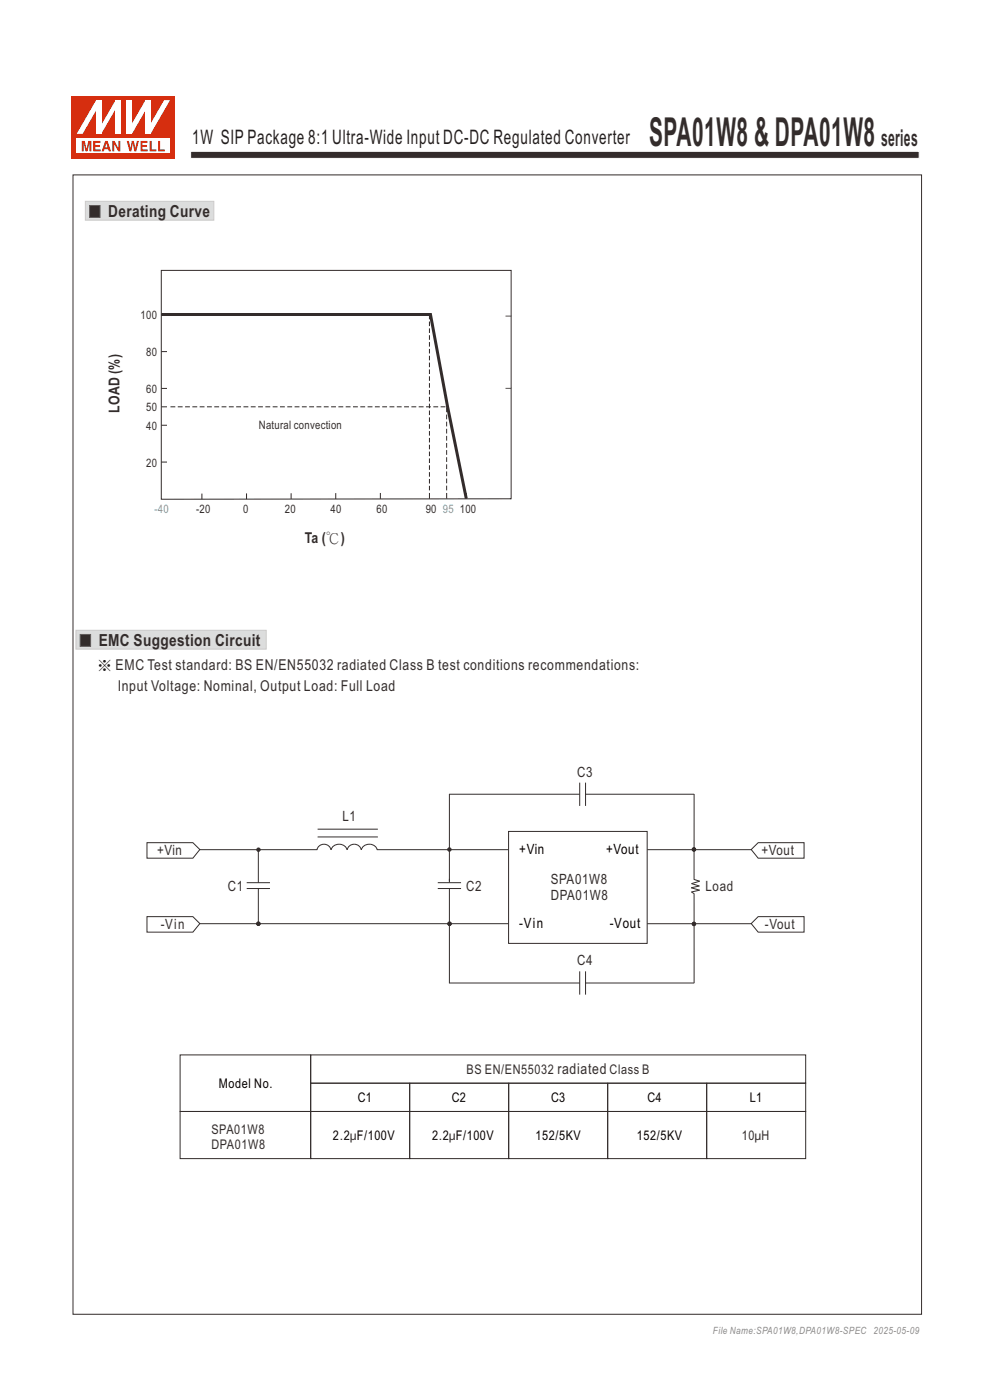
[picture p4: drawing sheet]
<svg xmlns="http://www.w3.org/2000/svg" width="210mm" height="297mm" viewBox="0 0 210 297" stroke-linecap="round" stroke-linejoin="round" font-family="sans-serif">
<path d="M40.4 32.1h154.6v1.5h-154.6z" fill-rule="evenodd" fill="#332c2b" stroke="#fefefe" stroke-width=".21"/>
<path d="M15.2 20.4h22v13.2h-22z" fill-rule="evenodd" fill="#d62e0f"/>
<path d="M16.3 29.4h19.8v3.1h-19.8z" fill-rule="evenodd" fill="#fefefe"/>
<g fill="#d62e0f">
<path d="M26.9 29.9h.4l.4 1.6 .3-1.6h.4l.3 1.6 .3-1.6h.5l-.6 2.2h-.4l-.3-1.7-.3 1.7h-.4z" fill-rule="evenodd"/>
<path d="M29.8 29.9h1.5v.4h-1.1v.5h1v.3h-1v.6h1.1v.4h-1.5z" fill-rule="evenodd"/>
<path d="M31.7 29.9h.5v1.8h1v.4h-1.5z" fill-rule="evenodd"/>
<path d="M33.5 29.9h.5v1.8h1v.4h-1.5z" fill-rule="evenodd"/>
<path d="M17.3 29.9h.7l.4 1.7 .3-1.7h.7v2.2h-.4v-1.8l-.4 1.8h-.5l-.4-1.8v1.8h-.4z" fill-rule="evenodd"/>
<path d="M19.8 29.9h1.5v.4h-1.1v.5h1v.3h-1v.6h1.2v.4h-1.6z" fill-rule="evenodd"/>
<path d="M22.6 30.4l.2 .9h-.5zM22.3 29.9l-.7 2.2h.4l.2-.4h.7l.2 .4h.5l-.8-2.2z" fill-rule="evenodd"/>
<path d="M23.8 29.9h.5l.8 1.5v-1.5h.4v2.2h-.4l-.9-1.6v1.6h-.4z" fill-rule="evenodd"/>
</g>
<g fill="#fff">
<path d="M24.5 21.3h1.1v7.1h-1.1z" fill-rule="evenodd"/>
<path d="M24.5 21.3h1.1l-4.1 7.1h-1.1z" fill-rule="evenodd"/>
<path d="M20.4 21.3h1.1v7.1h-1.1z" fill-rule="evenodd"/>
<path d="M20.4 21.3h1.1v.3l-4 6.8h-1.2z" fill-rule="evenodd"/>
<path d="M30.8 21.3h1.1v7.1h-1.1z" fill-rule="evenodd"/>
<path d="M34.8 21.3h1.3l-4.2 7.1h-1v-.3z" fill-rule="evenodd"/>
<path d="M26.9 21.3h1.1v7.1h-1.1z" fill-rule="evenodd"/>
<path d="M30.8 21.3h1.1v.2l-3.9 6.9h-1.1v-.3z" fill-rule="evenodd"/>
</g>
<path d="M18.1 42.7h27.3v4h-27.3z" fill-rule="evenodd" fill="#dcdddd" stroke="#c9caca" stroke-width=".21"/>
<path d="M19 43.6h2.2v2.5h-2.2z" fill-rule="evenodd" fill="#332c2b" stroke="#5f5d5d" stroke-width=".21"/>
<g fill="none" stroke="#332c2b" stroke-width=".21">
<path d="M31.2 178.8h9.7l1.5 1.4-1.5 1.9h-9.7zM67.4 177.6h12.8M67.4 175.9h12.8M95.3 168.5h27.7M95.3 168.5v18.7M107.9 176.4h29.4v23.7h-29.4zM123 166v5M124.2 168.5h23M124.2 166v5M147.2 168.4v18.2M31.2 194.5h9.7l1.5 1.4-1.5 1.8h-9.7zM42.3 196h65.6"/>
<path d="M42.4 180.3h24.9M52.3 187.3h5M52.3 188.5h5M54.8 180.3v7M54.8 188.5v7.5M67.2 180.3a1.52 1.52 0 0 1 1.5-1.2 1.52 1.52 0 0 1 1.5 1.2M70.2 180.3a1.78 1.78 0 0 1 1.7-1.2 1.78 1.78 0 0 1 1.7 1.2M73.6 180.3a1.52 1.52 0 0 1 1.5-1.2 1.52 1.52 0 0 1 1.5 1.2M76.7 180.3a1.77 1.77 0 0 1 1.6-1.2 1.77 1.77 0 0 1 1.7 1.2M80 180.3h27.9M92.9 187.3h4.9M92.9 188.5h4.9"/>
<path d="M95.3 188.5v20.1M137.3 196h22M137.3 180.3h22M146.6 188.3l1.8 .6M147.2 186.6l1.2 .3-1.7 .6 1.7 .5-1.8 .3M147.2 189.5v19.1M148.4 188.8l-1.7 .4 .5 .4M159.3 180.2l1.5-1.4h9.8v3.3h-9.8zM159.3 195.9l1.5-1.4h9.8v3.2h-9.8zM95.3 208.5h27.7M123 206.1v4.9M124.2 208.5h23"/>
<path d="M124.2 206.1v4.9M38.2 223.8h27.7v12h-27.7zM38.2 235.8h27.7v10h-27.7zM65.9 229.8h21v6h-21zM65.9 235.8h21v10h-21zM65.9 223.8h105v6h-105zM86.9 235.8h21v10h-21zM86.9 229.8h21v6h-21zM107.9 229.8h21v6h-21zM107.9 235.8h21v10h-21zM128.9 235.8h21v10h-21zM128.9 229.8h21v6h-21z"/>
<path d="M149.9 235.8h21v10h-21zM149.9 229.8h21v6h-21z"/>
</g>
<g fill="#332c2b" stroke="#332c2b" stroke-width=".21">
<circle cx="95.4" cy="196" r=".36"/>
<circle cx="147.2" cy="180.2" r=".36"/>
<circle cx="147.2" cy="196" r=".36"/>
<circle cx="54.8" cy="196" r=".36"/>
<circle cx="54.8" cy="180.3" r=".36"/>
<circle cx="95.3" cy="180.2" r=".36"/>
</g>
<path d="M16.1 133.7h40.4v4h-40.4z" fill-rule="evenodd" fill="#dcdddd" stroke="#c9caca" stroke-width=".21"/>
<path d="M17 134.6h2.2v2.5h-2.2z" fill-rule="evenodd" fill="#332c2b" stroke="#5f5d5d" stroke-width=".21"/>
<g fill="none" stroke="#332c2b" stroke-width=".21">
<path d="M34.2 74.6h1.2M34.2 66.8h1.2M107.2 67.1h1.2M34.2 82.4h1.2M34.2 86.3h1.2M34.2 90.2h1.2M34.2 98h1.2M107.2 82.4h1.2M42.8 104.7v1.2M52.3 104.7v1.2M61.8 104.6v1.2M71.2 104.6v1.3"/>
<path d="M80.7 104.6v1.2M91.1 104.6v1.2M94.7 104.6v1.2M98.9 104.6v1.2M108.4 105.8l-74.2 .1v-48.5h74.2v48.5"/>
</g>
<path d="M36.2 86.3h58.9M91.1 104v-37.2M94.7 104v-18" fill="none" stroke="#332c2b" stroke-width=".21" stroke-dasharray="1 .5" stroke-linecap="butt"/>
<path d="M34.2 66.7h57.1l3.6 19.6 4 19.5" fill="none" stroke="#332c2b" stroke-width=".63" stroke-linecap="butt"/>
<path d="M15.5 37.1h180v241.7h-180z" fill="none" stroke="#332c2b" stroke-width=".21"/>
<text font-size="8.5" fill="#332c2b" x="137.7" y="31">SPA01W8 &amp; DPA01W8</text>
<text font-size="4.9" fill="#332c2b" x="186.9" y="31">series</text>
<text font-size="4.2" fill="#231f20" x="40.8" y="30.6">1W SIP Package 8:1 Ultra-Wide Input DC-DC Regulated Converter</text>
<g font-size="3.5" fill="#332c2b">
<text x="22.9" y="46.1">Derating Curve</text>
<text x="20.9" y="137.1">EMC Suggestion Circuit</text>
</g>
<g font-size="3.2" fill="#332c2b">
<text x="25.4" y="87.7" transform="rotate(-90 25.4 87.7)">LOAD (%)</text>
<text x="64.6" y="115.1">Ta (℃)</text>
<text x="25" y="146.5">Input Voltage: Nominal, Output Load: Full Load</text>
</g>
<text font-size="3.2" x="20.6" y="142.2">※ EMC Test standard: BS EN/EN55032 radiated Class B test conditions recommendations:</text>
<g font-size="3" fill="#332c2b">
<text x="122.4" y="164.7">C3</text>
<text x="72.6" y="174.3">L1</text>
<text x="33.3" y="181.3">+Vin</text>
<text x="161.5" y="181.3">+Vout</text>
<text x="48.3" y="189">C1</text>
<text x="98.9" y="189">C2</text>
<text x="116.8" y="191">DPA01W8</text>
<text x="116.8" y="187.6">SPA01W8</text>
<text x="149.7" y="189">Load</text>
<text x="34.1" y="197">-Vin</text>
<text x="162.3" y="197">-Vout</text>
<text x="122.4" y="204.7">C4</text>
</g>
<g font-size="3">
<text x="110.1" y="181.2">+Vin</text>
<text x="128.6" y="181.2">+Vout</text>
<text x="110.1" y="196.9">-Vin</text>
<text x="129.4" y="196.9">-Vout</text>
</g>
<g font-size="2.8" fill="#332c2b">
<text x="99" y="227.8">BS EN/EN55032 radiated Class B</text>
<text x="44.8" y="243.7">DPA01W8</text>
<text x="44.8" y="240.5">SPA01W8</text>
<text x="157.3" y="241.8">10μH</text>
</g>
<g font-size="2.8">
<text x="46.4" y="230.8">Model No.</text>
<text x="75.9" y="233.8">C1</text>
<text x="95.9" y="233.8">C2</text>
<text x="116.9" y="233.8">C3</text>
<text x="137.4" y="233.8">C4</text>
<text x="159.1" y="233.8">L1</text>
<text x="70.6" y="241.8">2.2μF/100V</text>
<text x="91.6" y="241.8">2.2μF/100V</text>
<text x="113.6" y="241.8">152/5KV</text>
<text x="135.1" y="241.8">152/5KV</text>
</g>
<g font-size="2.5" fill="#332c2b">
<text x="29.8" y="67.8">100</text>
<text x="31" y="75.6">80</text>
<text x="31" y="83.4">60</text>
<text x="31" y="87.3">50</text>
<text x="31" y="91.2">40</text>
<text x="54.9" y="91">Natural convection</text>
<text x="31" y="99">20</text>
<text x="41.6" y="108.9">-20</text>
<text x="51.6" y="108.9">0</text>
<text x="60.4" y="108.9">20</text>
<text x="70.1" y="108.9">40</text>
<text x="79.9" y="108.9">60</text>
<text x="90.3" y="108.9">90</text>
<text x="97.5" y="108.9">100</text>
</g>
<g font-size="2.5" fill="#56aab7">
<text x="32.8" y="108.9">-40</text>
<text x="94" y="108.9">95</text>
</g>
<text font-size="2.1" fill="#8b8b8c" x="151.2" y="283.1">File Name:SPA01W8,DPA01W8-SPEC 2025-05-09</text>
</svg>
